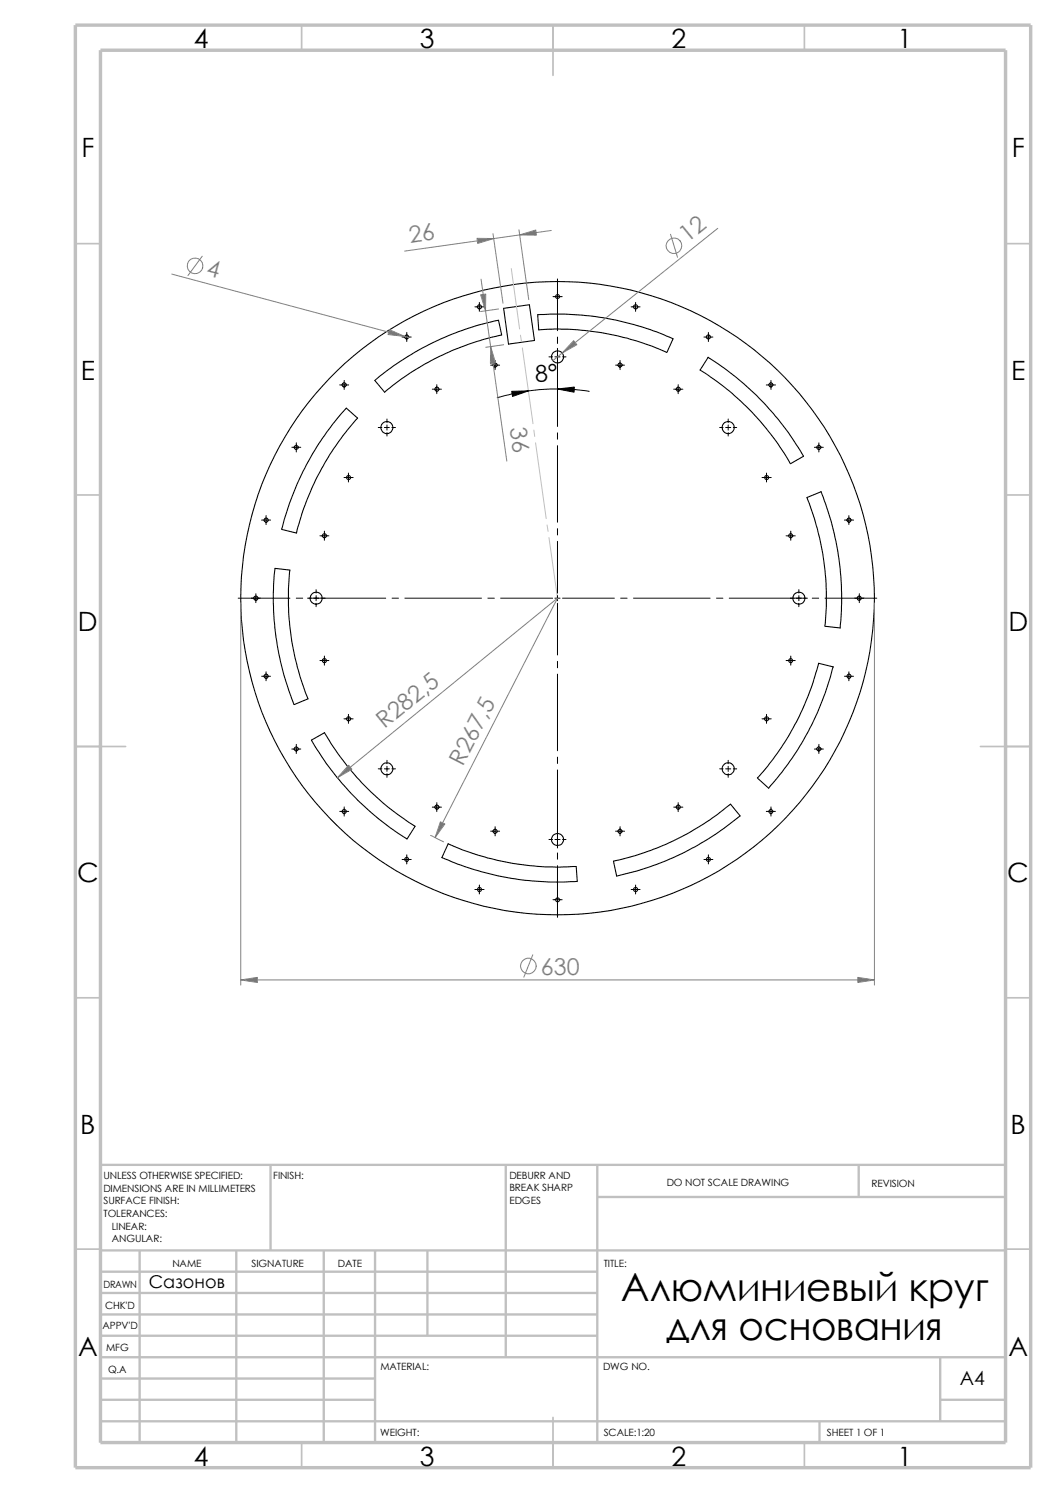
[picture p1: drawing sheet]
<svg xmlns="http://www.w3.org/2000/svg" width="210mm" height="297mm" viewBox="0 0 210 297" stroke-linecap="round" stroke-linejoin="round" font-family="sans-serif">
<g fill="none" stroke="#c0c0c0" stroke-width=".34">
<path d="M60 5v5M110 5v10M160 5v5M15 48.5h5M200 48.5h5M15 98.5h5M200 98.5h5M15 148.5h10M195 148.5h10M15 198.5h5M200 198.5h5M15 248.5h5"/>
<path d="M200 248.5h5M60 287v5M110 282v10M160 287v5"/>
</g>
<g fill="none" stroke="#c0c0c0" stroke-width=".47">
<path d="M53.8 231.7v17.1M100.6 231.7v38.3M118.8 231.7v55.3M118.8 238.1h81.2M170.8 231.7v6.4M200 231.7h-180v55.3M20 248.8h180M20 257.2h98.8M20 253h98.8M27.8 248.8v38.2M47 248.8v38.2M64.4 248.8v38.2"/>
<path d="M74.6 248.8v38.2M85 248.8v16.9M20 265.7h98.8M20 261.5h98.8M20 278.5h54.6M20 274.2h54.6M20 270h180M187 278.5h13M187 270v12.7M20 282.7h180M163 282.7v4.3"/>
</g>
<path d="M15 5h190v287h-190zM20 10h180v277h-180z" fill="none" stroke="#c0c0c0" stroke-width=".68" stroke-linecap="butt"/>
<g fill="none" stroke="#000" stroke-width=".21">
<path d="M99.7 66.6a53.1 53.1 0 0 0-23.2 11.4l-2-2.3a55.5 55.5 0 0 1 24.6-12l.7 3M100.2 61.3l5.1-.7 1 7.1-5.2 .8zM132.6 70.1l1.3-2.7a56.4 56.4 0 0 0-27-4.8l.2 3a52.8 52.8 0 0 1 25.5 4.5M140.8 71.1a56.7 56.7 0 0 1 19 19.7l-2.6 1.4M140.8 71.1l-1.6 2.5a52.5 52.5 0 0 1 18 18.6M163.3 97.8l-2.8 1.2a53.7 53.7 0 0 1 3.5 25.5M163.3 97.8a56.9 56.9 0 0 1 3.8 27.1l-3-.3M56 105.3a55.9 55.9 0 0 1 12.9-24.1l2.2 2a53.4 53.4 0 0 0-12.1 22.8l-3-.7M58.5 140.2l2.8-1.2a53.3 53.3 0 0 1-3.6-25.6l-3-.3a56.1 56.1 0 0 0 3.8 27.1M150.6 154.8a54.3 54.3 0 0 0 12.2-22.8l2.9 .7a57.6 57.6 0 0 1-12.8 24.1l-2.2-2M80.9 166.9a56.1 56.1 0 0 1-19-19.7l2.6-1.4a53.7 53.7 0 0 0 18 18.6l-1.6 2.5M89.1 167.9l-1.2 2.7a56.7 56.7 0 0 0 26.9 4.7"/>
<path d="M89.1 167.9a53.5 53.5 0 0 0 25.5 4.5l.2 3M122 171.3a54.1 54.1 0 0 0 23.3-11.3l1.9 2.3a56.9 56.9 0 0 1-24.6 12z"/>
<circle cx="110.9" cy="59" r=".39"/>
<circle cx="68.5" cy="76.6" r=".4"/>
<circle cx="80.9" cy="67" r=".39"/>
<circle cx="86.9" cy="77.4" r=".39"/>
<circle cx="95.4" cy="61" r=".39"/>
<circle cx="98.5" cy="72.6" r=".4"/>
<circle cx="110.9" cy="71" r="1.2"/>
<circle cx="123.3" cy="72.6" r=".4"/>
<circle cx="126.4" cy="61" r=".4"/>
<circle cx="134.9" cy="77.4" r=".39"/>
<circle cx="140.9" cy="67" r=".4"/>
<circle cx="153.3" cy="76.6" r=".39"/>
<circle cx="58.9" cy="89" r=".4"/>
<circle cx="69.3" cy="95" r=".41"/>
<circle cx="76.9" cy="85.1" r="1.2"/>
<circle cx="144.8" cy="85.1" r="1.21"/>
<circle cx="152.5" cy="95" r=".41"/>
<circle cx="162.9" cy="89" r=".4"/>
<circle cx="50.9" cy="119" r=".4"/>
<circle cx="52.9" cy="103.5" r=".41"/>
<circle cx="62.9" cy="119" r="1.19"/>
<circle cx="64.5" cy="106.6" r=".4"/>
<circle cx="110.9" cy="119" r="63"/>
<circle cx="157.2" cy="106.6" r=".39"/>
<circle cx="158.9" cy="119" r="1.2"/>
<circle cx="168.8" cy="103.5" r=".41"/>
<circle cx="170.9" cy="119" r=".39"/>
<circle cx="52.9" cy="134.5" r=".39"/>
<circle cx="64.5" cy="131.4" r=".4"/>
<circle cx="157.2" cy="131.4" r=".39"/>
<circle cx="168.8" cy="134.5" r=".39"/>
<circle cx="58.9" cy="149" r=".4"/>
<circle cx="69.3" cy="143" r=".39"/>
<circle cx="76.9" cy="152.9" r="1.19"/>
<circle cx="144.8" cy="152.9" r="1.2"/>
<circle cx="152.5" cy="143" r=".39"/>
<circle cx="162.9" cy="149" r=".4"/>
<circle cx="68.5" cy="161.4" r=".4"/>
<circle cx="80.9" cy="171" r=".39"/>
<circle cx="86.9" cy="160.6" r=".39"/>
<circle cx="95.3" cy="177" r=".41"/>
<circle cx="98.5" cy="165.4" r=".4"/>
<circle cx="110.9" cy="167" r="1.2"/>
<circle cx="110.9" cy="179" r=".39"/>
<circle cx="123.3" cy="165.4" r=".4"/>
<circle cx="126.4" cy="177" r=".42"/>
<circle cx="134.9" cy="160.6" r=".39"/>
<circle cx="140.9" cy="171" r=".4"/>
<circle cx="153.3" cy="161.4" r=".39"/>
</g>
<path d="M101.7 53.4l1.6 12M103.5 66.7l.2 1.2M103.9 69.2l2.1 15.1M106.2 85.6l.1 1.2M106.5 88.1l2.1 15.1M108.8 104.4l.2 1.3M109.2 106.9l1.7 12.1" fill="none" stroke="#c0c0c0" stroke-width=".2"/>
<g fill="none" stroke="#000" stroke-width=".2">
<path d="M110 59h1.8M110.9 55.5v10.3M67.6 76.6h1.7M68.5 75.7v1.8M80 67.1h1.8M80.9 66.1v1.8M86 77.4h1.8M86.9 76.5v1.8M94.4 61h1.9M95.3 60.2v1.7M97.6 72.6h1.8M98.5 71.7v1.8"/>
<path d="M109.2 71h.7M110.4 71h1M110.9 67.1v1.2M110.9 69.3v15.5M111.9 71h.7M117.2 77.9a41.8 41.8 0 0 0-18.3 1.2M122.4 72.6h1.8M123.3 71.7v1.8M125.5 61h1.8M126.4 60.2v1.7M134 77.4h1.8M134.9 76.5v1.8"/>
<path d="M140 67.1h1.8M140.9 66.1v1.8M152.4 76.6h1.8M153.3 75.7v1.8M58 89h1.8M58.9 88.1v1.8M68.4 95h1.8M69.3 94.1v1.8M75.2 85h.7M76.5 85h.9M77 83.4v.7M77 84.5v1.1"/>
<path d="M77 86.1v.6M77.9 85h.8M110.9 86.1v1.3M110.9 88.6v15.3M143.1 85h.7M144.3 85h1M144.8 83.4v.7M144.8 84.5v1.1M144.8 86.1v.6M145.8 85h.7M151.6 95h1.8M152.4 94.1v1.8"/>
<path d="M162 89h1.7M162.9 88.1v1.8M47.4 119h10.3M50.9 118.1v1.8M52 103.5h1.8M52.9 102.6v1.8M58.9 119h1.3M61.2 119h15.5M62.9 117.3v.7M62.9 118.5v1M63.6 106.6h1.8M64.5 105.7v1.8"/>
<path d="M78 119h1.2M80.5 119h15.3M97 119h1.3M99.6 119h10.3M110.4 119h1M110.9 105.2v1.2M110.9 107.7v10.3M110.9 118.5v1M111.9 119h10.3M123.4 119h1.3M126 119h15.2M142.5 119h1.3"/>
<path d="M145 119h15.6M156.3 106.6h1.9M157.3 105.7v1.8M158.9 117.3v.7M158.9 118.5v1M161.5 119h1.3M164.1 119h10.3M167.9 103.5h1.9M168.8 102.6v1.8M170.9 118.1v1.8M52 134.5h1.8M52.9 133.6v1.8"/>
<path d="M62.9 120v.7M63.6 131.4h1.8M64.5 130.5v1.8M110.9 120v10.3M110.9 131.6v1.2M110.9 134.1v15.3M156.3 131.4h1.9M157.3 130.5v1.8M158.9 120v.7M167.9 134.5h1.9M168.8 133.6v1.8M58 149h1.8"/>
<path d="M58.9 148.1v1.8M68.4 143h1.8M69.3 142.1v1.8M75.2 153h.7M76.5 153h.9M77 151.3v.6M77 152.4v1.1M77 153.9v.7M77.9 153h.8M86.9 159.7v1.8M110.9 150.6v1.3M110.9 153.2v15.5"/>
<path d="M134.9 159.7v1.8M143.1 153h.7M144.3 153h1M144.8 151.3v.6M144.8 152.4v1.1M144.8 153.9v.7M145.8 153h.7M151.6 143h1.8M152.4 142.1v1.8M162 149h1.7M162.9 148.1v1.8M67.6 161.4h1.7"/>
<path d="M68.5 160.5v1.8M80 171h1.8M80.9 170.1v1.8M86 160.6h1.8M94.4 177h1.9M95.3 176.1v1.7M97.6 165.4h1.8M98.5 164.5v1.8M109.2 167h.7M110 179h1.8M110.4 167h1M110.9 169.7v1.2"/>
<path d="M110.9 172.2v10.3M111.9 167h.7M122.4 165.4h1.8M123.3 164.5v1.8M125.5 177h1.8M126.4 176.1v1.7M134 160.6h1.8M140 171h1.8M140.9 170.1v1.8M152.4 161.4h1.8M153.3 160.5v1.8"/>
</g>
<path d="M101.8 77.9l3.3-.1-3.2 1.1zM110.9 77.4l3.3-.4v1z" fill="#000" stroke="#000" stroke-width=".2"/>
<g fill="none" stroke="#808080" stroke-width=".2">
<path d="M34.2 54.5l47.1 12.6M40.2 51l-2.8 3.8M95.7 55.5l5.1 36.2M98 46.5l2 13.8M103.2 45.7l2 13.9M109.6 45.8l-29.1 4.2M133.3 46.6l1.4 4.6M142.7 45.4l-32.8 26.4M99.1 61.5l-3.5 .5M100.2 68.6l-3.6 .5M47.9 120v76M173.9 120v76"/>
<path d="M67.1 154.7l43.8-35.7-24.4 47.6M85.6 166.2l2.6 1.3M47.9 194.9h126M106 189.9l-1.8 4.5"/>
<circle cx="38.8" cy="52.9" r="1.56"/>
<circle cx="134" cy="48.9" r="1.55"/>
<circle cx="105.1" cy="192.2" r="1.55"/>
</g>
<g fill="#808080" stroke="#808080" stroke-width=".2">
<path d="M103.3 46.7l3.3-.9 .1 1z"/>
<path d="M77.4 65.6l3.1 1.3-3.3-.4z"/>
<path d="M94.9 47.4l3.3 .1-3.2 .9z"/>
<path d="M170.6 194.4l3.3 .5-3.3 .6z"/>
<path d="M87.6 163.5l.9 .4-2 2.7z"/>
<path d="M69.3 152.2l.7 .8-2.9 1.7z"/>
<path d="M114.1 67.8l.6 .8-2.9 1.6z"/>
<path d="M47.9 194.9l3.3-.5v1.1z"/>
<path d="M95.6 58.6l1-.1v3.3z"/>
<path d="M97.6 69l1 3.2-1.1 .1z"/>
</g>
<g font-size="7.7">
<text x="123.5" y="258.9">Алюминиевый круг</text>
<text x="132.5" y="266.6">для основания</text>
</g>
<g font-size="5.3">
<text x="38.5" y="9.6">4</text>
<text x="83.5" y="9.6">3</text>
<text x="133.5" y="9.6">2</text>
<text x="178.5" y="9.6">1</text>
<text x="16.2" y="31.3">F</text>
<text x="201.2" y="31.3">F</text>
<text x="16" y="75.6">E</text>
<text x="201.1" y="75.6">E</text>
<text x="15.5" y="125.6">D</text>
<text x="200.6" y="125.6">D</text>
<text x="15.3" y="175.6">C</text>
<text x="200.3" y="175.6">C</text>
<text x="16" y="225.6">B</text>
<text x="201" y="225.6">B</text>
<text x="15.5" y="269.8">A</text>
<text x="200.5" y="269.8">A</text>
<text x="38.5" y="291.6">4</text>
<text x="83.5" y="291.6">3</text>
<text x="133.5" y="291.6">2</text>
<text x="178.5" y="291.6">1</text>
</g>
<g font-size="4.6" fill="#808080">
<text x="81.6" y="48.2" transform="rotate(-8 81.6 48.2)">26</text>
<text x="136.7" y="48.3" transform="rotate(-39 136.7 48.3)">12</text>
<text x="40.9" y="54.7" transform="rotate(15 40.9 54.7)">4</text>
<text x="101.4" y="85.2" transform="rotate(82 101.4 85.2)">36</text>
<text x="76.5" y="145.1" transform="rotate(-39 76.5 145.1)">R282,5</text>
<text x="92.1" y="152.6" transform="rotate(-63 92.1 152.6)">R267,5</text>
<text x="107.6" y="194">630</text>
</g>
<text font-size="4.6" x="106.5" y="76" transform="rotate(-3 106.5 76)">8°</text>
<text font-size="3.9" x="190.9" y="275.5">A4</text>
<text font-size="3.5" x="29.6" y="256.2">Сазонов</text>
<g font-size="2">
<text x="20.6" y="234.6">UNLESS OTHERWISE SPECIFIED:</text>
<text x="20.6" y="237.1">DIMENSIONS ARE IN MILLIMETERS</text>
<text x="20.6" y="239.6">SURFACE FINISH:</text>
<text x="54.4" y="234.6">FINISH:</text>
<text x="101.3" y="237">BREAK SHARP</text>
<text x="101.3" y="239.5">EDGES</text>
<text x="101.3" y="234.5">DEBURR AND</text>
<text x="132.6" y="236">DO NOT SCALE DRAWING</text>
<text x="173.3" y="236.2">REVISION</text>
<text x="20.6" y="242.1">TOLERANCES:</text>
<text x="22.2" y="244.6">LINEAR:</text>
<text x="22.2" y="247.1">ANGULAR:</text>
<text x="50" y="252">SIGNATURE</text>
<text x="67.2" y="252">DATE</text>
<text x="120.1" y="252">TITLE:</text>
<text x="20.6" y="256.2">DRAWN</text>
<text x="34.3" y="252.1">NAME</text>
<text x="20.9" y="260.4">CHK'D</text>
<text x="20.4" y="264.5">APPV'D</text>
<text x="21.1" y="268.8">MFG</text>
<text x="21.5" y="273.1">Q.A</text>
<text x="75.6" y="272.5">MATERIAL:</text>
<text x="119.9" y="272.5">DWG NO.</text>
<text x="75.6" y="285.6">WEIGHT:</text>
<text x="120.1" y="285.6">SCALE:1:20</text>
<text x="164.5" y="285.6">SHEET 1 OF 1</text>
</g>
</svg>
